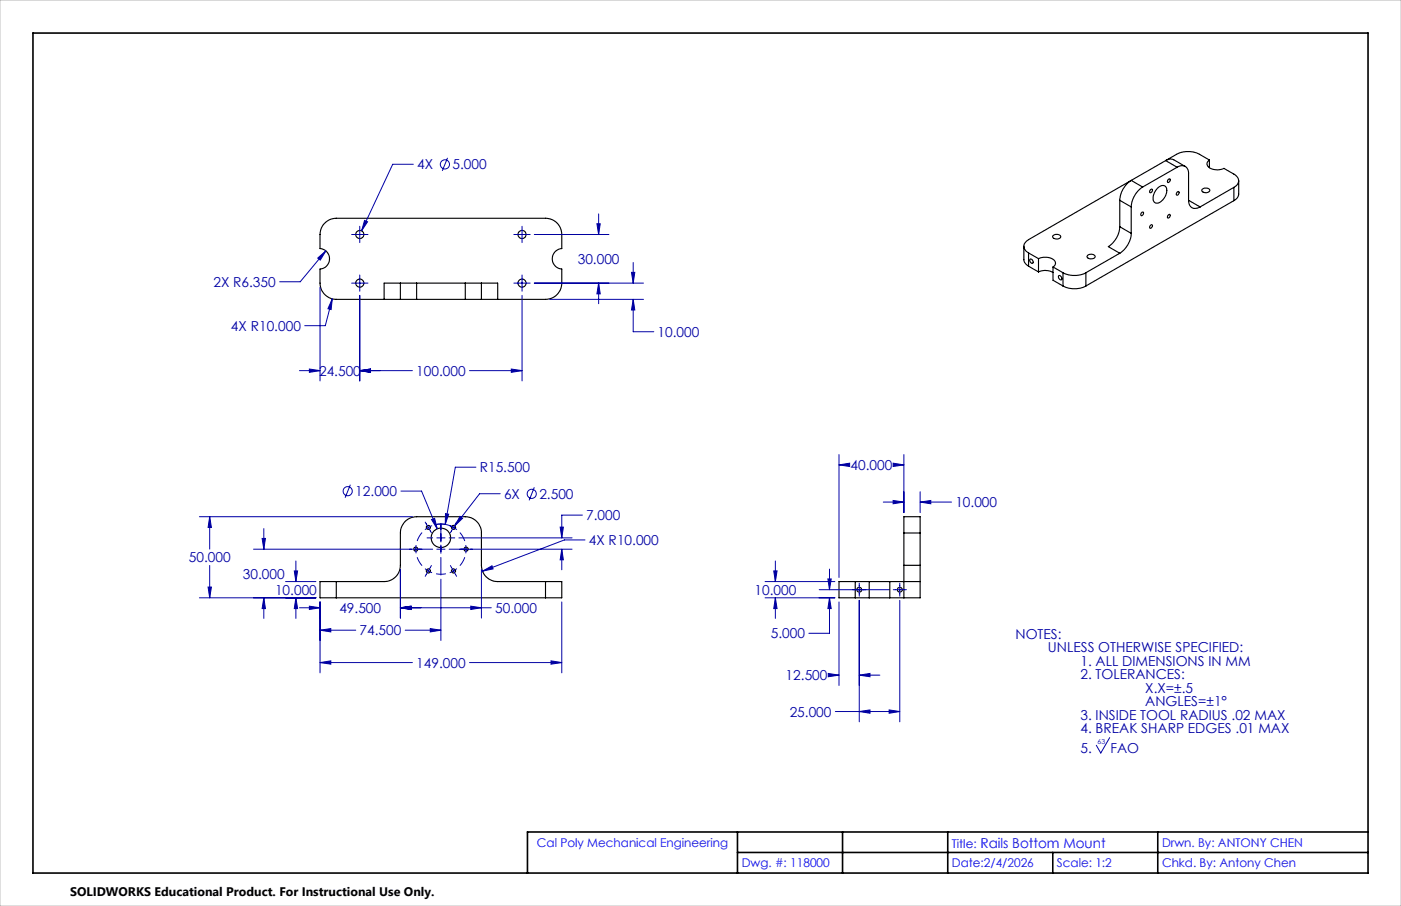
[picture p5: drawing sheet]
<svg xmlns="http://www.w3.org/2000/svg" width="432mm" height="279mm" viewBox="0 0 432 279" stroke-linecap="round" stroke-linejoin="round" font-family="sans-serif">
<g fill="none" stroke="#000" stroke-width=".35">
<path d="M348.5 55.7l-31.5 18.2a2.17 2.17 0 0 0-1.4 2.1 2.17 2.17 0 0 0 1.4 2M348.7 55.6a7.8 7.8 0 0 0-3.6 6.2M348.7 55.6l3.5 2.1M352.2 57.7a8 8 0 0 0-3.5 6.1M354.6 58.5l.3-.2a.57 .57 0 0 1 .2 .8 .57 .57 0 0 1-.8 .2zM356.7 58.1a1.67 1.67 0 0 1 2.7-.3 4 4 0 0 1-3 4.9 1.63 1.63 0 0 1-.9-2.4zM359.3 49.5l1.1-.4h1.1l3.8 2.2M359.3 49.5l-10.6 6.1M359.3 49.5l3.5 2.1M360.2 55.2a.51 .51 0 0 1 .6 .5 .51 .51 0 0 1-.6 .5 .51 .51 0 0 1-.5-.5 .51 .51 0 0 1 .5-.5zM362.8 51.6a2.14 2.14 0 0 1 2.5-.3 2.14 2.14 0 0 1 1 2.3v8.2M362.8 51.6l-10.6 6.1"/>
<path d="M362.8 59.2l.3-.1a.57 .57 0 0 1 .2 .7 .57 .57 0 0 1-.8 .2zM370.6 58.3a1.4 1.4 0 0 1 2.3 .5 1.49 1.49 0 0 1-2.5-.1zM372.7 49.4a1.41 1.41 0 0 0-.7 1.5 1.41 1.41 0 0 0 1.2 1.1 4.9 4.9 0 0 0 4-.1l3.1 1.8a2.15 2.15 0 0 1 1.5 2 2.15 2.15 0 0 1-1.5 2.1M372.7 49.4l-3-1.8a7.8 7.8 0 0 0-7.1 0l-3.2 1.9M372.7 49.4v2.3M380.3 57.8l-10.4 6M380.3 57.8v4.1M381.8 55.7l-.1 4.4-.4 1-1 .8M315.6 76l.1 4.7 1.3 1.4M317 78l3.1 1.8M317 78v4.1M317.5 79.9a.8 .8 0 0 1 .8 .5 .8 .8 0 0 1-.2 .8 .95 .95 0 0 1-.6-1.3z"/>
<path d="M320.1 79.8a3.9 3.9 0 0 1 5.2 1.2l-.1 .7-.6 .6M320.1 79.8v4.1M324.6 72.6a1.44 1.44 0 0 1 2.3 .5 1.52 1.52 0 0 1-2.5-.1zM335.2 78.8a1.4 1.4 0 0 1 2.3 .5 1.47 1.47 0 0 1-2.5-.2zM345.1 69.9a7.8 7.8 0 0 1-3.5 6.2l3.5 2M345.1 78.1l-10.4 6M345.1 61.8l3.6 2M345.1 69.9l3.6 2.1M345.1 61.8v8.1M348.7 72a7.8 7.8 0 0 1-3.6 6.1M348.7 63.8v8.2M351.8 65.7a.38 .38 0 0 1 .5-.3 .38 .38 0 0 1 .1 .6l-.4 .5a.41 .41 0 0 1-.5-.3 .41 .41 0 0 1 .3-.5z"/>
<path d="M354.6 69.5l.3-.2a.55 .55 0 0 1 .2 .7 .55 .55 0 0 1-.8 .2zM360.2 66.2a.51 .51 0 0 1 .6 .5 .51 .51 0 0 1-.6 .5 .51 .51 0 0 1-.5-.5 .51 .51 0 0 1 .5-.5zM366.3 61.8a2.17 2.17 0 0 0 1.1 2.3 2.17 2.17 0 0 0 2.5-.3M366.3 61.8l3.6 2M380.3 61.9l-45.6 26.3M118.4 92.3h5M118.4 92.3h-14.8a5.1 5.1 0 0 1-5-5v-4.3a3.2 3.2 0 0 0 3-3.2 3.2 3.2 0 0 0-3-3.1v-4.4a5.1 5.1 0 0 1 5-5h64.5a5 5 0 0 1 5 5v4.4a3.2 3.2 0 0 0-2.9 3.1 3.2 3.2 0 0 0 2.9 3.2v4.3a5 5 0 0 1-5 5h-14.7M123.4 92.3h5M123.4 87.3h5M123.4 87.3h-5v5M123.4 87.3v5M128.4 87.3v5"/>
<path d="M128.4 87.3h15M128.4 92.3h15M143.4 87.3h5M143.4 92.3h5M143.4 87.3v5M148.4 92.3h5M148.4 87.3h5v5M148.4 87.3v5M317 82.1l3.1 1.8M320.1 83.9a4.9 4.9 0 0 1 4.5 .2M324.6 82.3l3 1.8M324.6 82.3v4.1l3 1.8"/>
<path d="M326.3 85.1a.74 .74 0 0 1 .8 .3 .74 .74 0 0 1-.1 .9 1 1 0 0 1-.7-1.2zM327.6 84.1a7.8 7.8 0 0 0 7.1 0M327.6 88.2a7.8 7.8 0 0 0 7.1 0M327.6 84.1v4.1M334.7 84.1v4.1M103.6 179.4h14.8a5 5 0 0 0 5-5.1v-9.9a5 5 0 0 1 5-5.1h15a5 5 0 0 1 5 5.1v9.9a5 5 0 0 0 5 5.1h14.7M103.6 179.4h-5v5h5M103.6 179.4v5M168.1 179.4h5v5h-5M168.1 179.4v5M263.6 179.4h-5v5h5M263.6 179.4h4.3"/>
<path d="M263.6 179.4v5M267.9 179.4h6.3M267.9 179.4v5M274.2 179.4v5M274.2 179.4h4.4M278.6 179.4h5M278.6 174.3v5.1M278.6 164.4v-5.1h5v5.1M278.6 164.4v9.9M278.6 179.4v5M278.6 174.3h5M278.6 164.4h5"/>
<path d="M283.6 179.4v5h-5M283.6 174.3v5.1M283.6 164.4v9.9M103.6 184.4h64.5M263.6 184.4h4.3M267.9 184.4h6.3M274.2 184.4h4.4"/>
<circle cx="110.9" cy="72.3" r="1.26"/>
<circle cx="160.9" cy="72.3" r="1.26"/>
<circle cx="110.9" cy="87.3" r="1.25"/>
<circle cx="160.9" cy="87.3" r="1.25"/>
<circle cx="128.1" cy="169.4" r=".62"/>
<circle cx="132" cy="162.7" r=".62"/>
<circle cx="132" cy="176.1" r=".62"/>
<circle cx="135.9" cy="165.9" r="2.99"/>
<circle cx="139.8" cy="162.7" r=".63"/>
<circle cx="139.8" cy="176.1" r=".63"/>
<circle cx="143.7" cy="169.4" r=".63"/>
<circle cx="264.8" cy="181.9" r=".74"/>
<circle cx="277.3" cy="181.9" r=".75"/>
</g>
<g fill="none" stroke="#0000a0" stroke-width=".31">
<path d="M127.4 50.7h-6.4l-9.6 20.5M137.9 48.7l-1.6 4M97.9 79.6l2.5-2.2-1.7 2.8zM100.4 77.4l-7.9 9.5h-6.3M108.4 72.3h5M110.9 69.8v5M112.4 68l.9 .4-1.9 2.8zM158.4 72.3h5M160.9 69.8v5M164.7 72.3h23M184 69h1l-.5 3.3zM184.5 66v6.3"/>
<path d="M98.6 88.6v28.9M102.4 92.1l-.3 3.4-1-.3zM102.4 92.1l-2.1 8.3h-6.4M108.4 87.3h5M110.9 84.8v5M110.9 91.1v26.4M158.4 87.3h5M160.9 84.8v5M160.9 91.1v26.4M164.7 87.3h33.6M169.4 92.3h28.9M184.5 87.3l.5 3.3h-1z"/>
<path d="M184.5 87.3v6.4M194.6 84h1.1l-.5 3.3zM195.2 92.3l.5 3.3h-1.1zM195.2 92.3v10h6.3M195.2 81v6.3M92.3 114.3h6.3M95.4 113.8l3.2 .5-3.2 .5zM110.9 114.3l3.3-.5v1zM110.9 114.3h16.2M144.7 114.3h16.2M157.6 113.8l3.3 .5-3.3 .5zM61.5 159.3h65.6"/>
<path d="M64.6 159.3l.6 3.4h-1.1zM64.6 159.3v10M108 149.5l-1.6 4M123.6 151.4h6.3l4.9 11.7M137.3 158.4l1 .2-1.1 3.1zM141.8 159.2l.8 .6-2.4 2.4zM146.7 144.1h-6.4l-3.1 17.6M154.2 152.3h-6.4l-7.6 9.9M164.7 150.3l-1.6 4M179.5 158.9h-6.4v7M258.6 143.4l3.3-.6v1.1zM258.6 140.2v37.9"/>
<path d="M258.6 143.4h2.3M272.2 154.8h6.4M275.3 154.3l3.3 .5-3.3 .6zM275.3 142.8l3.3 .6-3.3 .5zM276.2 143.4h2.4M278.6 140.2v17.9M283.6 154.8l3.3-.5v1.1zM283.6 151.7v6.4M283.6 154.8h9.7M64.6 174.4v10M78.1 169.4h55.2M80.8 166.1h1l-.5 3.3z"/>
<path d="M81.3 163v6.4M88 179.4h9.4M90.7 176.1h1l-.5 3.3zM91.2 173v6.4M123.4 175.6v15M128.2 168.1v2.5M131 175.4l2.2 1.2M131.1 161l.9 1.7M131.6 165.9h1.7M132 162.7l-1 .7M132 162.7l1 1.6M133 174.4l-1.9 3.3"/>
<path d="M133 160.2l.9-.4 .9 3.3zM133.2 162.1l-1.2 .6M134.2 161.8a7.7 7.7 0 0 1 6.1 1.2M134.6 169.4h2.6M134.6 165.9h2.6M135.9 161.4v5.7M135.9 168.1v2.5M135.9 171.9v5.4M135.9 178.6v18.9M138.4 169.4h37.9M138.4 165.9h1.8M138.6 162.1l1.2 .6"/>
<path d="M138.8 174.4l1.9 3.3M139.8 162.7l1 .7M139.8 162.7l-1 1.6M140.7 161l-.9 1.7M140.8 175.4l-2.2 1.2M141.4 165.9h34.9M143.5 168.1v2.5M148.4 175.6v15M148.7 176.1l2.9-1.6 .4 .9zM172.6 162.6h1l-.5 3.3zM173.1 169.4l.5 3.2h-1zM173.1 169.4v6.3"/>
<path d="M180.3 166.5h-6.3l-25.3 9.6M235.8 179.4h21.5M238.5 176.1h1l-.5 3.3zM239 173v6.4M255.2 178.5h1l-.5 3.4zM255.7 175.5v6.4M264.8 179.8v4.1M277.3 179.8v4.1M61.5 184.4h35.9M64.1 181h1.1l-.6 3.4zM81.3 184.4l.5 3.3h-1zM81.3 184.4v6.3"/>
<path d="M91.2 184.4l.5 3.3h-1zM91.2 184.4v6.3M92.3 187.4h6.3M95.4 186.9l3.2 .5-3.2 .6zM98.6 194.3l3.4-.4v1zM98.6 185.6v21.9M98.6 194.3h11M123.4 187.4l3.3-.5v1.1zM123.4 187.4h28M124.9 194.3h11M132.6 193.9l3.3 .4-3.3 .6zM145.1 186.9l3.3 .5-3.3 .6z"/>
<path d="M173.1 185.6v21.9M235.8 184.4h21.5M239 184.4l.5 3.3h-1zM239 184.4v6.3M252.5 181.9h21.5M255.7 184.4l.5 3.3h-1zM255.7 184.4v10.9h-6.4M258.6 185.6v25.8M264.8 185.1v37.5M275.3 181.9h4.1M277.3 185.1v37.5M98.6 204.3l3.4-.5v1z"/>
<path d="M98.6 204.3h28.5M144.7 204.3h28.4M169.8 203.8l3.3 .5-3.3 .5zM255.3 207.7l3.3 .5-3.3 .5zM256.2 208.2h2.4M257.5 219.4h19.8M264.8 219.4l3.3-.5v1.1zM264.8 208.2l3.3-.5v1zM264.8 208.2h6.4M274 218.9l3.3 .5-3.3 .6zM342 227.5l-2.7 4.7-1.4-2.4"/>
<circle cx="137.1" cy="50.7" r="1.41"/>
<circle cx="107.2" cy="151.5" r="1.42"/>
<circle cx="163.9" cy="152.3" r="1.41"/>
</g>
<path d="M128.6 171.8l1.5 2.6M130.1 164.2l-1.5 2.6M134.4 176.9h3M137.4 161.7h-3M141.7 174.4l1.5-2.6M143.2 166.8l-1.5-2.6" fill="none" stroke="#0000a0" stroke-width=".31" stroke-dasharray="15.2 1.3 1.3 1.3" stroke-linecap="butt"/>
<path d="M10.2 10.2h411.4v259h-411.4zM227.3 256.6v12.6M259.7 256.6v12.6M292.1 256.6v12.6M356.8 256.6v12.6M421.6 256.6h-259v12.6M227.3 262.9h194.3M324.5 262.9v6.3" fill="none" stroke="#000" stroke-width=".5"/>
<path d="M0 0h431.8v279.4h-431.8z" fill="none" stroke="#c0c0c0" stroke-width=".31"/>
<path d="M239 184.4l.5 3.3h-1zM238.5 176.1h1l-.5 3.3zM275.3 154.3l3.3 .5-3.3 .6zM283.6 154.8l3.3-.5v1.1zM255.7 184.4l.5 3.3h-1zM255.2 178.5h1l-.5 3.4zM264.8 219.4l3.3-.5v1.1zM274 218.9l3.3 .5-3.3 .6zM255.3 207.7l3.3 .5-3.3 .5zM264.8 208.2l3.3-.5v1zM275.3 142.8l3.3 .6-3.3 .5zM258.6 143.4l3.3-.6v1.1zM64.6 159.3l.6 3.4h-1.1zM64.1 181h1.1l-.6 3.4zM98.6 204.3l3.4-.5v1zM169.8 203.8l3.3 .5-3.3 .5zM148.7 176.1l3.3-.7-.4-.9zM141.8 159.2l-1.6 3 2.4-2.4zM133 160.2l1.8 2.9-.9-3.3zM173.1 169.4l.5 3.2h-1zM172.6 162.6h1l-.5 3.3zM132.6 193.9l3.3 .4-3.3 .6zM98.6 194.3l3.4-.4v1zM80.8 166.1h1l-.5 3.3zM81.3 184.4l.5 3.3h-1zM91.2 184.4l.5 3.3h-1zM90.7 176.1h1l-.5 3.3zM137.3 158.4l-.1 3.3 1.1-3.1zM123.4 187.4l3.3-.5v1.1zM95.4 186.9l3.2 .5-3.2 .6zM123.4 187.4l3.3-.5v1.1zM145.1 186.9l3.3 .5-3.3 .6zM97.9 79.6l.8 .6 1.7-2.8zM112.4 68l-1 3.2 1.9-2.8zM95.4 113.8l3.2 .5-3.2 .5zM110.9 114.3l3.3-.5v1zM110.9 114.3l3.3-.5v1zM157.6 113.8l3.3 .5-3.3 .5zM184 69h1l-.5 3.3zM184.5 87.3l.5 3.3h-1zM102.4 92.1l-1.3 3.1 1 .3zM194.6 84h1.1l-.5 3.3zM195.2 92.3l.5 3.3h-1.1z" fill="#0000a0"/>
<g font-size="4.2" fill="#0000a0">
<text x="128.6" y="52.2">4X</text>
<text x="139.5" y="52.2">5.000</text>
<text x="178.1" y="81.4">30.000</text>
<text x="65.8" y="88.5">2X R6.350</text>
<text x="71.2" y="102">4X R10.000</text>
<text x="202.7" y="103.9">10.000</text>
<text x="98.3" y="115.9">24.500</text>
<text x="128.3" y="115.9">100.000</text>
<text x="147.9" y="145.7">R15.500</text>
<text x="262.1" y="144.9">40.000</text>
<text x="109.5" y="153">12.000</text>
<text x="155.3" y="153.8">6X</text>
<text x="166.2" y="153.8">2.500</text>
<text x="180.7" y="160.4">7.000</text>
<text x="294.4" y="156.4">10.000</text>
<text x="58.2" y="173.4">50.000</text>
<text x="181.5" y="168.1">4X R10.000</text>
<text x="74.9" y="178.4">30.000</text>
<text x="84.8" y="183.4">10.000</text>
<text x="232.5" y="183.4">10.000</text>
<text x="104.6" y="189">49.500</text>
<text x="152.6" y="189">50.000</text>
<text x="110.8" y="195.9">74.500</text>
<text x="237.6" y="196.9">5.000</text>
<text x="313" y="197">NOTES:</text>
<text x="323" y="201.1">UNLESS OTHERWISE SPECIFIED:</text>
<text x="128.3" y="205.9">149.000</text>
<text x="242.1" y="209.8">12.500</text>
<text x="333" y="205.3">1. ALL DIMENSIONS IN MM</text>
<text x="333" y="209.5">2. TOLERANCES:</text>
<text x="353" y="213.7">X.X=±.5</text>
<text x="243.4" y="221">25.000</text>
<text x="353" y="217.8">ANGLES=±1°</text>
<text x="333" y="222">3. INSIDE TOOL RADIUS .02 MAX</text>
<text x="333" y="226.2">4. BREAK SHARP EDGES .01 MAX</text>
<text x="333" y="232.2">5.</text>
<text x="342.2" y="232.2">FAO</text>
</g>
<text font-size="3.8" x="21.6" y="276.3">SOLIDWORKS Educational Product. For Instructional Use Only.</text>
<g font-size="3.7" fill="#00f">
<text x="165.5" y="261.1">Cal Poly Mechanical Engineering</text>
<text x="293.4" y="261.5">Title: Rails Bottom Mount</text>
<text x="358.1" y="261.1">Drwn. By: ANTONY CHEN</text>
<text x="228.6" y="267.5">Dwg. #: 118000</text>
<text x="293.4" y="267.5">Date:2/4/2026</text>
<text x="325.8" y="267.5">Scale: 1:2</text>
<text x="358.1" y="267.5">Chkd. By: Antony Chen</text>
</g>
<text font-size="2.1" fill="#0000a0" x="338.3" y="229.4">63</text>
</svg>
